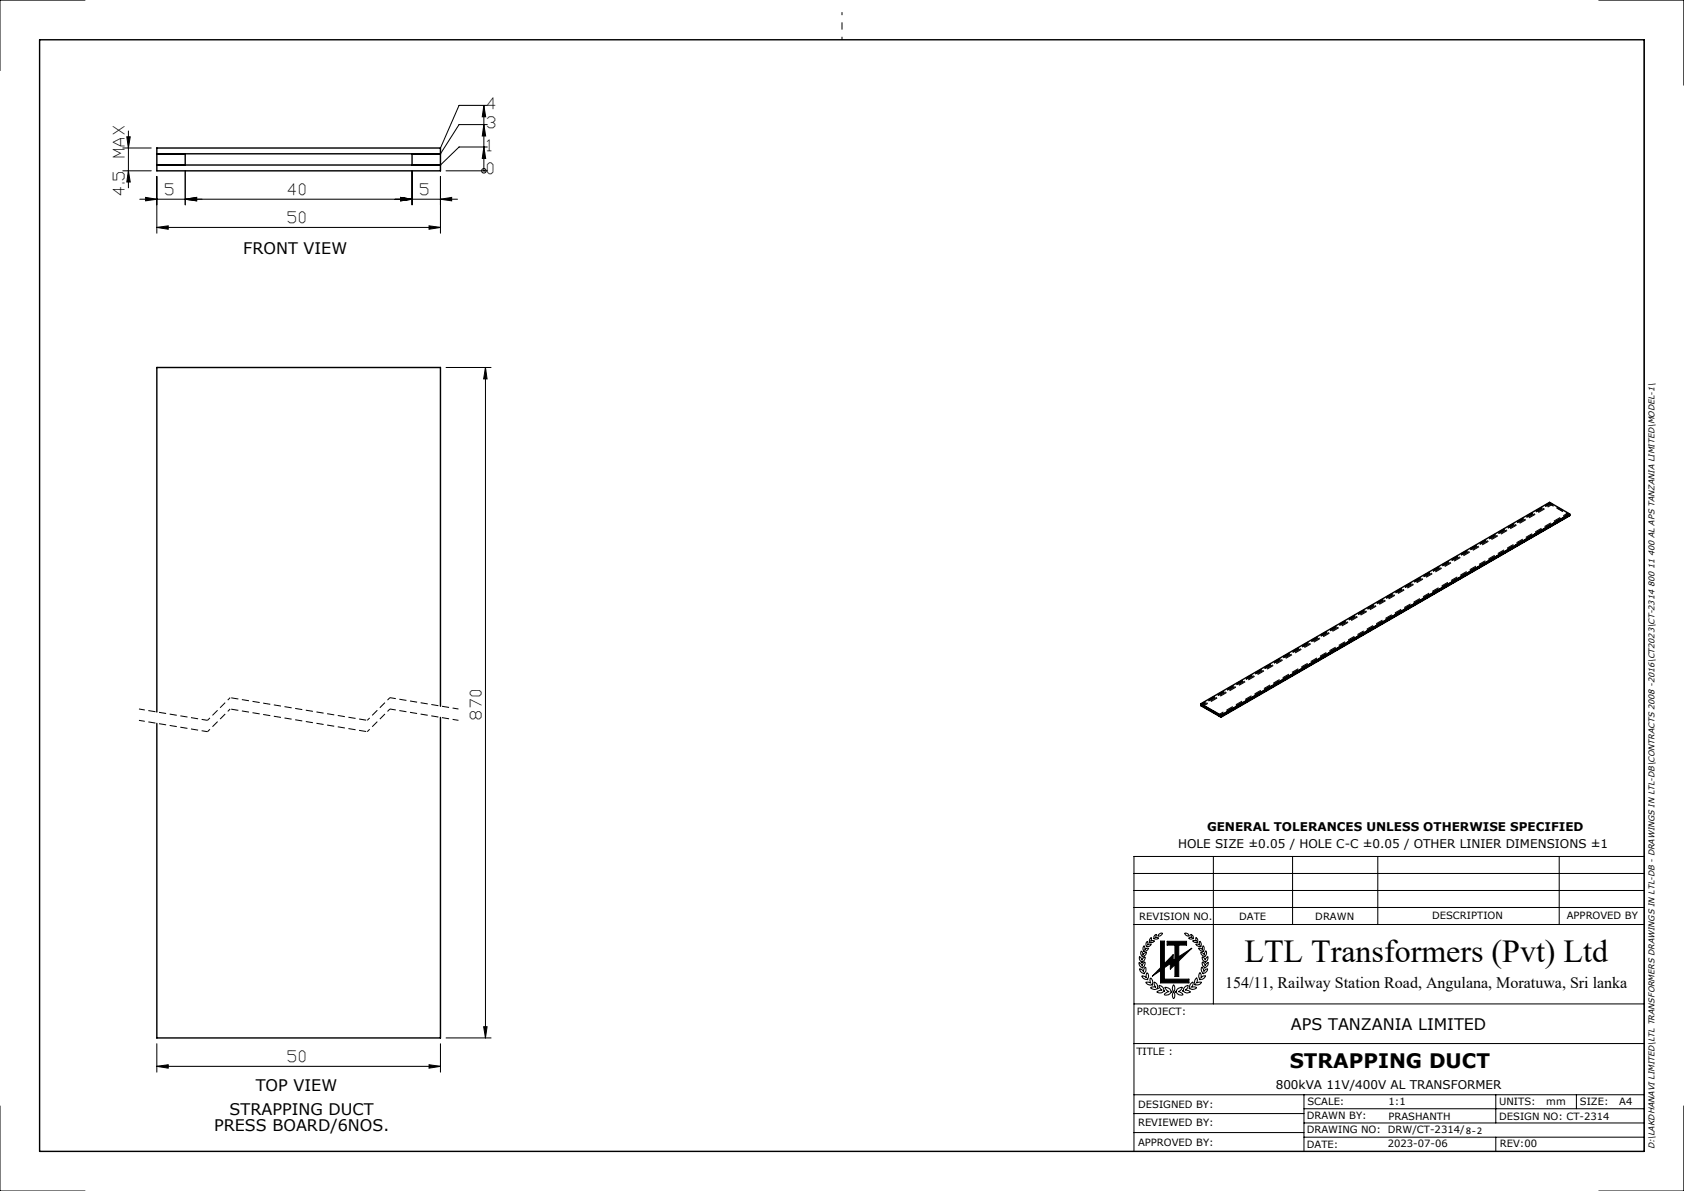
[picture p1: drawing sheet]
<svg xmlns="http://www.w3.org/2000/svg" width="297mm" height="210mm" viewBox="0 0 297 210" stroke-linecap="round" stroke-linejoin="round" font-family="sans-serif">
<g fill="none" stroke="#000" stroke-width=".25">
<path d="M7 7h283v196h-283zM27.7 27.1h50M27.7 26.1h50v4h-50zM27.7 29.1h50M32.7 27.1v2M72.7 27.1v2M276.8 90.6v.3l-61.5 35.6M276.8 90.7l-61.5 35.5M276.8 90.6l-61.5 35.5M276.8 90.6l-3.5-2-61.5 35.5M276.8 90.9l-61.5 35.5M77.7 124.5v-59.7h-50v60.7"/>
<path d="M77.7 126.5v56.5h-50v-55.4M211.8 124.1l3.5 2M211.8 124.1v.3l3.5 2.1M212.1 124.5v-.1l-.3-.2 3.5 2M212.1 124.5l-.3-.2 3.5 2.1M212.3 124.5h-.2M215.3 126.1v.4M215.3 126.2l-.3-.2v.2l.3 .2"/>
</g>
<path d="M273.3 88.6l-61.5 35.5M273.3 88.8l-61.5 35.5M211.8 124.1l61.5-35.5M211.8 124.3l61.5-35.5M211.8 124.4l61.5-35.5M212.2 124.4l61.5-35.6M212.3 124.4l61.4-35.4M215 126l61.5-35.5M215 126.2l61.5-35.6" fill="none" stroke="#000" stroke-width=".18" stroke-dasharray="1.3 .6" stroke-dashoffset=".4" stroke-linecap="butt"/>
<path d="M273.3 88.9v-.1M273.3 88.8v-.2M273.7 89v-.2M273.7 88.8l-.4-.2M273.7 89l-.4-.2M276.5 90.5l.4 .2M276.5 90.6v-.1M276.5 90.6l.4 .2" fill="none" stroke="#000" stroke-width=".18" stroke-dasharray="1.3 .6" stroke-linecap="butt"/>
<path d="M273.3 88.6l3.6 2.1M273.3 88.8l3.6 2M273.3 88.9l3.6 2" fill="none" stroke="#000" stroke-width=".18" stroke-dasharray="1.3 .6" stroke-dashoffset=".5" stroke-linecap="butt"/>
<g fill="none" stroke="#000" stroke-width=".18">
<path d="M15 0h-15v12.4M85.3 18.6v11.5M85.3 18.6l.4 2h-.6zM85.9 18.6h-4.9l-3.3 7.5M282 0h15v15M290 7v196M21.7 30.1h5M21.7 26.1h5M22.4 24.1h.6l-.4 2zM22.6 30.1l.4 2h-.6zM22.6 23.1v10M24.7 35.1h56"/>
<path d="M25.7 34.8l2 .3-2 .3zM27.7 31.1v10M32.7 35.1l2-.3v.6zM32.7 30.1v6M70.7 34.8l2 .3-2 .3zM72.7 30.1v6M75.7 39.8l2 .3-2 .3zM77.7 35.1l2-.3v.6zM77.7 31.1v10M78.7 30.1h7.2M85.3 30.1h.1M85.3 25.9l.4 2h-.6z"/>
<path d="M85.3 22l.4 2h-.6zM85.9 25.9h-4.9l-3.3 3.2M85.9 22h-4.9l-3.3 5.1M27.7 40.1l2-.3v.6zM27.7 40.1h50M78.7 64.8h7.9M85.6 64.8l.3 2h-.6zM85.6 64.8v118.2M200 157h90M200 154h90M214 151v26M228 151v12"/>
<path d="M243 151v12M275 151v12M290 151h-90v52M200 177h90M200 163h90M200 160h90M200.9 169.7l.3 .2 .2 .4 .2-.5 .3-.2a.74 .74 0 0 1-.4 .9v.1a.82 .82 0 0 1-.6-.9zM201 168.7l.4 .6 .2-.4 .4-.2a.65 .65 0 0 1-.6 .8l.1 .1a.77 .77 0 0 1-.5-.9zM201 170.8l.4 .2 .3 .3v-.1a.51 .51 0 0 1 .4-.6v.1a.92 .92 0 0 1-.3 1l-.1-.1a.73 .73 0 0 1-.7-.8zM201.3 167.7l.3 .7 .2-.3 .4-.2a.91 .91 0 0 1-.8 .8l-.2-.5zM201.4 172.1h.4l.4 .3v-.8a.45 .45 0 0 1 .4 .6l-.2 .4v.1a.89 .89 0 0 1-1-.6zM201.8 166.7l.1 .3v.5l.7-.3a.79 .79 0 0 1-.9 .5 .82 .82 0 0 1 .1-1z"/>
<path d="M202.1 173.2h.4l.5 .1-.1-.1a.58 .58 0 0 1 .1-.7 1.07 1.07 0 0 1 .2 1.2l-.1-.1a.78 .78 0 0 1-1-.4zM202.3 166l.2 .2-.1 .4 .6-.1a.67 .67 0 0 1-.8 .4 .81 .81 0 0 1 .1-.9zM202.8 166.1v.1a.65 .65 0 0 1 .3-.9l-.1 .7 .6-.1a.45 .45 0 0 1-.8 .2M203.6 173.1a.88 .88 0 0 1 .5 1.1h.2a.93 .93 0 0 1-1.4 0l.4-.2 .6 .1a1.01 1.01 0 0 1-.3-1zM203.7 164.9l.2-.2-.2 .6 .7 .1a.57 .57 0 0 1-.9 0v-.3zM204.3 164.8l.3-.2h.4a.68 .68 0 0 1-.8 .4zM204.4 173.7a.84 .84 0 0 1 .8 1h.2a.99 .99 0 0 1-1.4 .2l.5-.2 .5-.1a.95 .95 0 0 1-.6-.9zM204.7 165.9h.7v4l1.5-1.6v1l.3-.2v-2.5h-1.4v-.6h3.5v.6h-1.4v2.1l2.3-1.5-2.3 2.2v2.8h-.7v-2.1l-.8 .8v-1l-1 .7v2h4.3v.7h-5v-2.2l-1.5 1 1.5-1.5zM205.4 174.1a.96 .96 0 0 1 1.1 .7h.2a1.08 1.08 0 0 1-1.4 .6l.6-.5h.3l-.5-.4zM207 173.6a1 1 0 0 1 0 1.3 .99 .99 0 0 1 0-1.3zM207 174.9a1 1 0 0 1 0 1.2 .99 .99 0 0 1 0-1.2zM207.6 174.4l.9-.3a1.11 1.11 0 0 1-.7 .8l.5 .1 .4 .4a1.08 1.08 0 0 1-1.4-.6h.2z"/>
<path d="M208.9 164.6a.63 .63 0 0 1 .8 .5l-.5-.1zM209.1 173.9l.5-.2a.95 .95 0 0 1-.6 .9l.7 .1 .3 .2a.87 .87 0 0 1-1.3-.1h-.1v-.1l.1-.1 .1-.3zM210 164.7a.6 .6 0 0 1 .4 .8v-.1a.54 .54 0 0 1-.8 0l.4-.1h.3zM210 173.5l.3-.3a.61 .61 0 0 1-.2 .9l.6-.1 .4 .2a1.03 1.03 0 0 1-1.4 0h.2l-.1-.3zM210.9 172.6l.2-.2 .1 .5-.2 .4 .5-.1h.4a.94 .94 0 0 1-1.2 .4v-.5zM210.9 166.5h.4l.3 .1v-.7a.71 .71 0 0 1 .1 1v-.1a.62 .62 0 0 1-.8-.3zM211.1 166.1l.1 .1a.56 .56 0 0 0-.3-.8l.1 .5h-.7a.62 .62 0 0 0 .8 .2M211.4 167.2h.4l.3 .3 .1-.8a.74 .74 0 0 1 0 1.1l-.1-.1a.64 .64 0 0 1-.7-.5zM211.6 171.5h.1l.1 .4v.5l.4-.3 .4-.1a.89 .89 0 0 1-1.1 .7l.1-.1-.1-.1-.1-.5zM211.8 167.9l.3 .1 .3 .3 .3-.7a.82 .82 0 0 1-.3 1.1v-.1a.63 .63 0 0 1-.6-.7zM211.9 170.5l.3 .4 .1 .4 .3-.3 .4-.2a.81 .81 0 0 1-.9 .8 1.03 1.03 0 0 1-.2-1.1zM212 168.7l.4 .3 .1 .3 .5-.6a.77 .77 0 0 1-.5 .9v-.1a.67 .67 0 0 1-.5-.8z"/>
<path d="M212.1 169.6l.3 .4 .1 .3 .6-.6a.82 .82 0 0 1-.7 .9v-.1a.69 .69 0 0 1-.3-.9zM0 195v15h15M27.7 188l2-.3v.6zM27.7 184v5M27.7 188h50M75.7 187.7l2 .3-2 .3zM77.7 184v5M78.7 183h7.9M85.3 181h.6l-.3 2zM200 196.3h30M200 199.7h30M200 193h90"/>
<path d="M200 184h90M230 198h60M230 193v10M230 195.5h60M263.8 193v5M278 193v2.5M297 195v15h-15M230 200.5h60M263.8 200.5v2.5"/>
<circle cx="85.4" cy="30.1" r=".41"/>
</g>
<path d="M148.5 7v-4.8" fill="none" stroke="#000" stroke-width=".18" stroke-dasharray="15.2 1.3 1.3 1.3" stroke-dashoffset="14.7" stroke-linecap="butt"/>
<path d="M204.7 165.9h.7v4l1.5-1.6v1l.3-.2v-2.5h-1.4v-.6h3.5v.6h-1.4v2.1l2.3-1.5-2.3 2.2v2.8h-.7v-2.1l-.8 .8v-1l-1 .7v2h4.3v.7h-5v-2.2l-1.5 1 1.5-1.5z" fill-rule="evenodd" fill="#000"/>
<path d="M36.6 129l-12.1-2M36.6 127l-12.1-2M80.9 127l-12.1-2M80.9 125l-12.1-2" fill="none" stroke="#000" stroke-width=".18" stroke-dasharray="1.3 .6" stroke-dashoffset=".2" stroke-linecap="butt"/>
<path d="M40.6 125l-4 4M40.6 123l-4 4M68.8 125l-4 4M68.8 123l-4 4" fill="none" stroke="#000" stroke-width=".18" stroke-dasharray="1.3 .6" stroke-dashoffset=".7" stroke-linecap="butt"/>
<path d="M64.8 129l-24.2-4M64.8 127l-24.2-4" fill="none" stroke="#000" stroke-width=".18" stroke-dasharray="1.3 .6" stroke-dashoffset="-.2" stroke-linecap="butt"/>
<g fill="#000">
<path d="M22.6 30.1l.4 2h-.6zM22.4 24.1h.6l-.4 2z"/>
<path d="M32.7 35.1l2-.3v.6zM70.7 34.8l2 .3-2 .3zM70.7 34.8l2 .3-2 .3zM77.7 35.1l2-.3v.6z"/>
<path d="M85.3 25.9l.4 2h-.6zM85.3 22l.4 2h-.6zM85.3 18.6l.4 2h-.6z"/>
<path d="M75.7 39.8l2 .3-2 .3zM27.7 40.1l2-.3v.6zM32.7 35.1l2-.3v.6zM25.7 34.8l2 .3-2 .3zM75.7 187.7l2 .3-2 .3zM27.7 188l2-.3v.6z"/>
<path d="M85.6 64.8l.3 2h-.6zM85.3 181h.6l-.3 2z"/>
</g>
<text font-size="5.6" x="219.5" y="169.6">LTL Transformers (Pvt) Ltd</text>
<text font-size="3.5" x="227.5" y="188.4">STRAPPING DUCT</text>
<g font-size="2.8">
<text x="42.9" y="44.7">FRONT VIEW</text>
<text x="216.1" y="174.1">154/11, Railway Station Road, Angulana, Moratuwa, Sri lanka</text>
<text x="227.7" y="181.6">APS TANZANIA LIMITED</text>
<text x="40.5" y="196.7">STRAPPING DUCT</text>
<text x="45.1" y="192.4">TOP VIEW</text>
<text x="37.8" y="199.5">PRESS BOARD/6NOS.</text>
</g>
<g font-size="2.7">
<text x="86" y="22.6">3</text>
<text x="86" y="19.2">4</text>
<text x="22" y="27.7" transform="rotate(-90 22 27.7)">MAX</text>
<text x="86" y="26.6">1</text>
<text x="22" y="34.3" transform="rotate(-90 22 34.3)">4.5</text>
<text x="29.2" y="34.4">5</text>
<text x="50.8" y="34.4">40</text>
<text x="74.2" y="34.4">5</text>
<text x="86" y="30.8">0</text>
<text x="50.8" y="39.4">50</text>
<text x="84.9" y="126.7" transform="rotate(-90 84.9 126.7)">870</text>
<text x="50.8" y="187.3">50</text>
</g>
<g font-size="2.1">
<text x="207.8" y="149.6">HOLE SIZE ±0.05 / HOLE C-C ±0.05 / OTHER LINIER DIMENSIONS ±1</text>
<text x="212.9" y="146.4">GENERAL TOLERANCES UNLESS OTHERWISE SPECIFIED</text>
<text x="225" y="191.9">800kVA 11V/400V AL TRANSFORMER</text>
</g>
<g font-size="1.8">
<text x="200.9" y="162.1">REVISION NO.</text>
<text x="218.6" y="162.1">DATE</text>
<text x="232" y="162.1">DRAWN</text>
<text x="252.6" y="162.1">DESCRIPTION</text>
<text x="276.3" y="162.1">APPROVED BY</text>
<text x="200.5" y="179">PROJECT:</text>
<text x="200.4" y="186">TITLE :</text>
<text x="200.7" y="195.4">DESIGNED BY:</text>
<text x="230.5" y="197.4">DRAWN BY:</text>
<text x="230.6" y="194.9">SCALE:</text>
<text x="244.9" y="197.5">PRASHANTH</text>
<text x="244.9" y="194.9">1:1</text>
<text x="264.4" y="197.4">DESIGN NO: CT-2314</text>
<text x="264.4" y="194.9">UNITS:</text>
<text x="272.7" y="194.9">mm</text>
<text x="278.6" y="194.9">SIZE:</text>
<text x="285.6" y="194.9">A4</text>
<text x="200.7" y="202">APPROVED BY:</text>
<text x="200.7" y="198.6">REVIEWED BY:</text>
<text x="230.5" y="199.9">DRAWING NO: DRW/CT-2314/8-2</text>
<text x="230.5" y="202.4">DATE:</text>
<text x="244.8" y="202.3">2023-07-06</text>
<text x="264.5" y="202.3">REV:00</text>
</g>
<text font-size="1.5" x="291.8" y="202.7" transform="rotate(-90 291.8 202.7)">D:\LAKDHANAVI LIMITED\LTL TRANSFORMERS DRAWINGS IN LTL-DB - DRAWINGS IN LTL-DB\CONTRACTS 2008 -2016\CT2023\CT-2314 800 11 400 AL APS TANZANIA LIMITED\MODEL-1\</text>
</svg>
